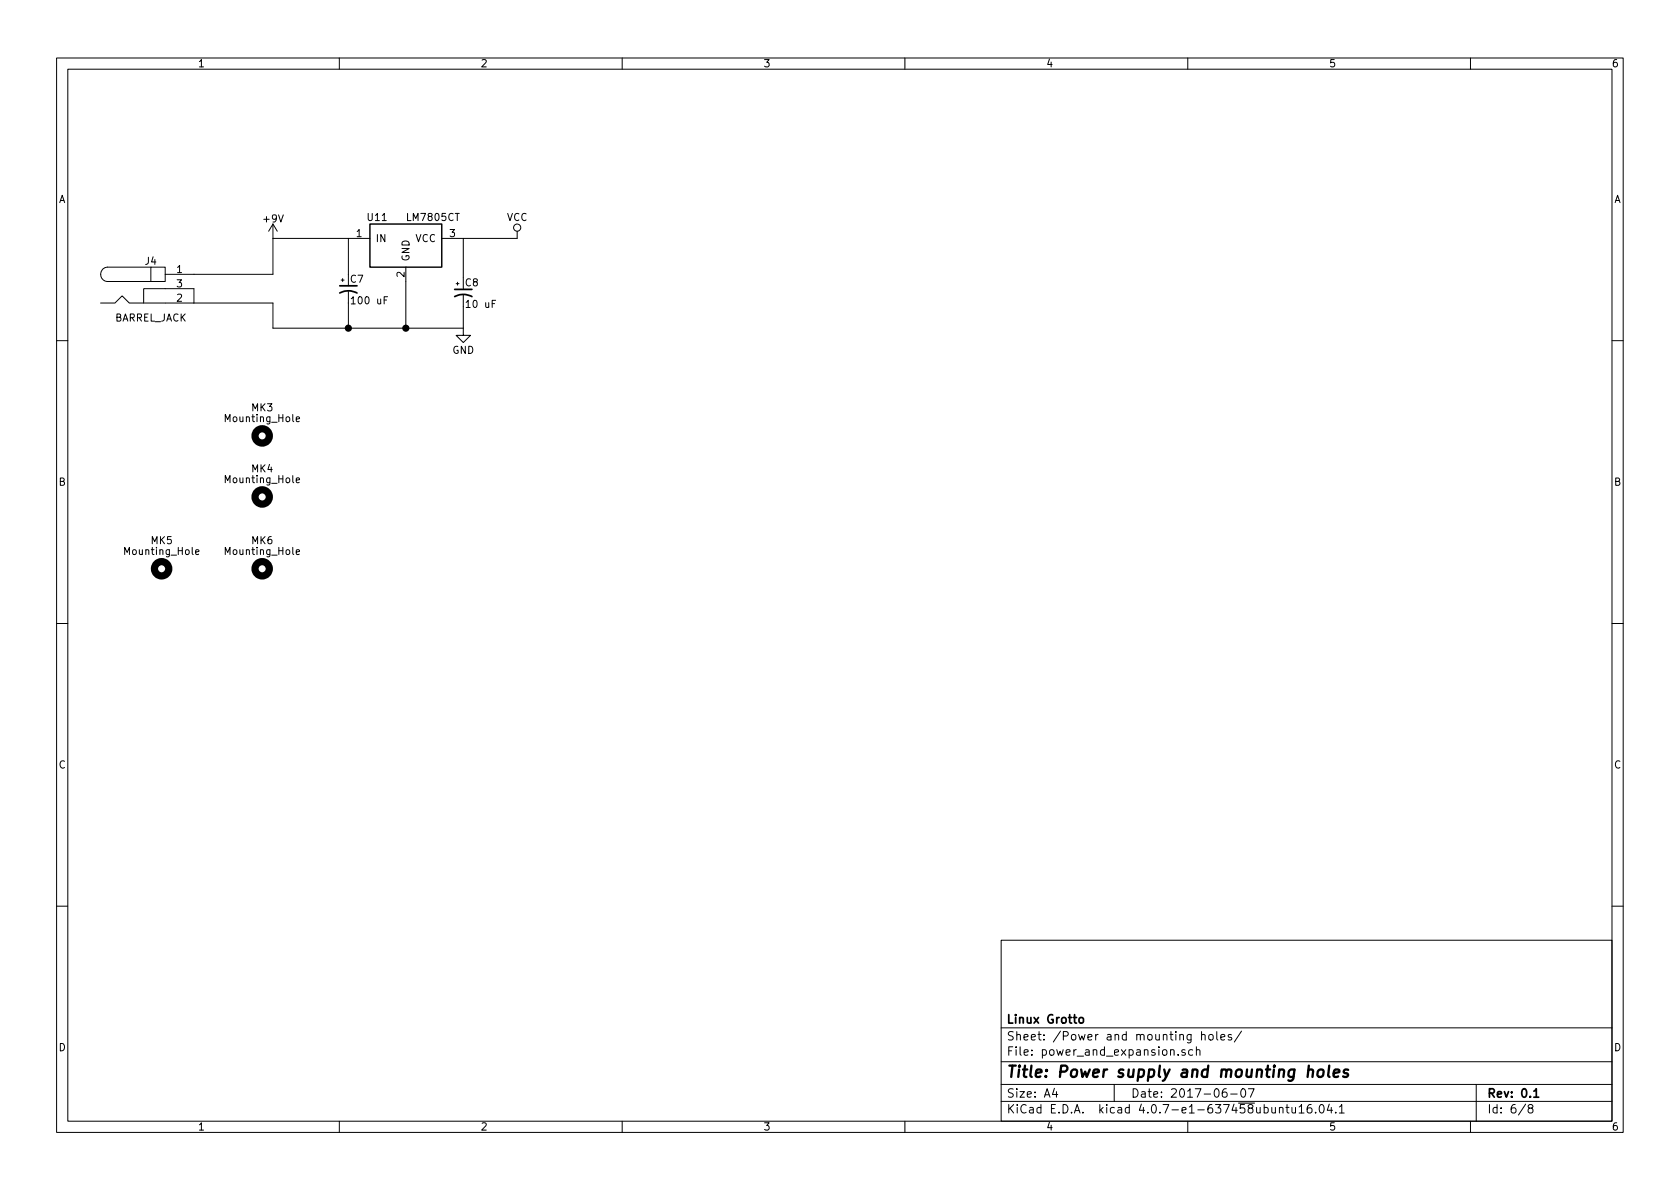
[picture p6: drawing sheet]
EESchema Schematic File Version 2
LIBS:pluto-rescue
LIBS:power
LIBS:device
LIBS:transistors
LIBS:conn
LIBS:linear
LIBS:regul
LIBS:74xx
LIBS:cmos4000
LIBS:adc-dac
LIBS:memory
LIBS:xilinx
LIBS:microcontrollers
LIBS:dsp
LIBS:microchip
LIBS:analog_switches
LIBS:motorola
LIBS:texas
LIBS:intel
LIBS:audio
LIBS:interface
LIBS:digital-audio
LIBS:philips
LIBS:display
LIBS:cypress
LIBS:siliconi
LIBS:opto
LIBS:atmel
LIBS:contrib
LIBS:valves
LIBS:65xx
LIBS:4000-ic
LIBS:7400-ic
LIBS:analog-ic
LIBS:avr-mcu
LIBS:bluegiga
LIBS:connector
LIBS:diode-inc-ic
LIBS:freescale-ic
LIBS:ftdi-ic
LIBS:led
LIBS:maxim-ic
LIBS:micrel-ic
LIBS:microchip-ic
LIBS:nxp-ic
LIBS:on-semi-ic
LIBS:regulator
LIBS:rohm
LIBS:sharp-relay
LIBS:sparkfun
LIBS:standard
LIBS:stmicro-mcu
LIBS:ti-ic
LIBS:transistor
LIBS:uln-ic
LIBS:+1.8V
LIBS:+3.3V
LIBS:+5V
LIBS:+9V
LIBS:25AA02EXXX-XOT
LIBS:74LVC8T245
LIBS:4021
LIBS:7408
LIBS:74125
LIBS:74138
LIBS:74148
LIBS:74151
LIBS:74157
LIBS:74541
LIBS:ANT
LIBS:AP6502
LIBS:AUDIO-JACK-3
LIBS:AUDIO-JACK-6
LIBS:BATTERY
LIBS:BELFUSE-08B0-1X1T-06-F
LIBS:C
LIBS:CP
LIBS:CRYSTAL
LIBS:CRYSTAL-14
LIBS:CVAR
LIBS:DIODE
LIBS:DIODES-AP3211
LIBS:DIODESCH
LIBS:DIODEZENER
LIBS:DMMT5401
LIBS:EDISON-BULB-E10
LIBS:EDISON-SOCKET-E10
LIBS:ENC28J60
LIBS:FTDI-PLUG
LIBS:GNDPWR
LIBS:~GNDPWR
LIBS:INDUCTOR
LIBS:INTEL-EDISON-COMPUTE-MODULE
LIBS:IS31AP4066D
LIBS:JTAG
LIBS:JTAG10
LIBS:LATTICE-LC4256
LIBS:LED
LIBS:LED-BI
LIBS:LED-BI-COMMON-CATHODE
LIBS:LM324
LIBS:LM1875
LIBS:MAX3221
LIBS:MC33926
LIBS:MC34063A
LIBS:MCP49X1
LIBS:MCP3204
LIBS:MECH
LIBS:MIC2039
LIBS:MIC2288
LIBS:MICROSD-AMPHENOL-114-00841-68
LIBS:MOSFET-N
LIBS:MOSFET-N-123
LIBS:MOSFET-N-134
LIBS:MOSFET-P
LIBS:NPN
LIBS:nRF8001
LIBS:NXPUDA1334ATS
LIBS:OPAMP-DUAL
LIBS:P01
LIBS:P02
LIBS:P03
LIBS:P05
LIBS:P06
LIBS:P06-MOTOR
LIBS:P08
LIBS:P10
LIBS:P22
LIBS:P24
LIBS:PHOTO_TRANSISTOR
LIBS:PIEZO
LIBS:PNP
LIBS:POLYFUSE
LIBS:POT
LIBS:PWR_FLAG
LIBS:QRE1113
LIBS:R
LIBS:RASPBERRYPI
LIBS:RASPBERRYPI2
LIBS:RBUS8
LIBS:RN4020
LIBS:ROBOT-P10-IO
LIBS:RS-232-DB-9-DTE
LIBS:SEN-SHT3x-DIS
LIBS:SERVO
LIBS:SI4737-C40-GM
LIBS:SI4737-GU
LIBS:SKYWORKS-AAT1217-3.3
LIBS:SPDT
LIBS:SPST
LIBS:SPST-4PIN
LIBS:SST25VF032B-S2A
LIBS:SST26VF032B
LIBS:ST-LIS3MDL
LIBS:STM32-32PIN
LIBS:STM32-48PIN
LIBS:STM32-64PIN
LIBS:STM32SWDUART
LIBS:ST-SWD
LIBS:ST-TDA7266
LIBS:SWD
LIBS:TCS3472
LIBS:TI-ADS7866
LIBS:TICC3000
LIBS:TIREF30XX
LIBS:TP
LIBS:TS5A623157
LIBS:TSV631
LIBS:TVS-DIODE
LIBS:TXB0108-PW
LIBS:USBAB
LIBS:Vcc
LIBS:Vdd
LIBS:VIN
LIBS:VREG
LIBS:VREG_VOUTCENTER
LIBS:74xgxx
LIBS:ac-dc
LIBS:actel
LIBS:allegro
LIBS:Altera
LIBS:analog_devices
LIBS:battery_management
LIBS:bbd
LIBS:bosch
LIBS:brooktre
LIBS:cmos_ieee
LIBS:dc-dc
LIBS:diode
LIBS:elec-unifil
LIBS:ESD_Protection
LIBS:ftdi
LIBS:gennum
LIBS:graphic
LIBS:hc11
LIBS:intersil
LIBS:ir
LIBS:Lattice
LIBS:leds
LIBS:LEM
LIBS:logo
LIBS:maxim
LIBS:mechanical
LIBS:microchip_dspic33dsc
LIBS:microchip_pic10mcu
LIBS:microchip_pic12mcu
LIBS:microchip_pic16mcu
LIBS:microchip_pic18mcu
LIBS:microchip_pic24mcu
LIBS:microchip_pic32mcu
LIBS:modules
LIBS:motor_drivers
LIBS:motors
LIBS:msp430
LIBS:nordicsemi
LIBS:nxp
LIBS:nxp_armmcu
LIBS:onsemi
LIBS:Oscillators
LIBS:powerint
LIBS:Power_Management
LIBS:pspice
LIBS:references
LIBS:relays
LIBS:rfcom
LIBS:RFSolutions
LIBS:sensors
LIBS:silabs
LIBS:stm8
LIBS:stm32
LIBS:supertex
LIBS:switches
LIBS:transf
LIBS:triac_thyristor
LIBS:ttl_ieee
LIBS:video
LIBS:wiznet
LIBS:Worldsemi
LIBS:Xicor
LIBS:zetex
LIBS:Zilog
LIBS:pluto
LIBS:pluto-cache
EELAYER 25 0
EELAYER END
$Descr A4 11693 8268
encoding utf-8
Sheet 6 8
Title "Power supply and mounting holes"
Date "2017-06-07"
Rev "0.1"
Comp "Linux Grotto"
Comment1 ""
Comment2 ""
Comment3 ""
Comment4 ""
$EndDescr
$Comp
L Mounting_Hole MK3
U 1 1
P 1825 3025
F 0 "MK3" H 1825 3225 50  0000 C CNN
F 1 "Mounting_Hole" H 1825 3150 50  0000 C CNN
F 2 "Mounting_Holes:MountingHole_3.2mm_M3_Pad" H 1825 3025 50  0001 C CNN
F 3 "" H 1825 3025 50  0001 C CNN
	1    1825 3025
	1    0    0    -1  
$EndComp
$Comp
L Mounting_Hole MK4
U 1 1
P 1825 3450
F 0 "MK4" H 1825 3650 50  0000 C CNN
F 1 "Mounting_Hole" H 1825 3575 50  0000 C CNN
F 2 "Mounting_Holes:MountingHole_3.2mm_M3_Pad" H 1825 3450 50  0001 C CNN
F 3 "" H 1825 3450 50  0001 C CNN
	1    1825 3450
	1    0    0    -1  
$EndComp
$Comp
L Mounting_Hole MK5
U 1 1
P 1125 3950
F 0 "MK5" H 1125 4150 50  0000 C CNN
F 1 "Mounting_Hole" H 1125 4075 50  0000 C CNN
F 2 "Mounting_Holes:MountingHole_3.2mm_M3_Pad" H 1125 3950 50  0001 C CNN
F 3 "" H 1125 3950 50  0001 C CNN
	1    1125 3950
	1    0    0    -1  
$EndComp
$Comp
L Mounting_Hole MK6
U 1 1
P 1825 3950
F 0 "MK6" H 1825 4150 50  0000 C CNN
F 1 "Mounting_Hole" H 1825 4075 50  0000 C CNN
F 2 "Mounting_Holes:MountingHole_3.2mm_M3_Pad" H 1825 3950 50  0001 C CNN
F 3 "" H 1825 3950 50  0001 C CNN
	1    1825 3950
	1    0    0    -1  
$EndComp
$Comp
L GND #PWR43
U 1 1
P 3225 2275
F 0 "#PWR43" H 3225 2025 50  0001 C CNN
F 1 "GND" H 3225 2125 50  0000 C CNN
F 2 "" H 3225 2275 50  0001 C CNN
F 3 "" H 3225 2275 50  0001 C CNN
	1    3225 2275
	1    0    0    -1  
$EndComp
$Comp
L BARREL_JACK J4
U 1 1
P 1050 2000
F 0 "J4" H 1050 2195 50  0000 C CNN
F 1 "BARREL_JACK" H 1050 1800 50  0000 C CNN
F 2 "Connect:BARREL_JACK" H 1050 2000 50  0001 C CNN
F 3 "" H 1050 2000 50  0001 C CNN
	1    1050 2000
	1    0    0    -1  
$EndComp
$Comp
L VCC #PWR44
U 1 1
P 3600 1650
F 0 "#PWR44" H 3600 1500 50  0001 C CNN
F 1 "VCC" H 3600 1800 50  0000 C CNN
F 2 "" H 3600 1650 50  0001 C CNN
F 3 "" H 3600 1650 50  0001 C CNN
	1    3600 1650
	1    0    0    -1  
$EndComp
Wire Wire Line
	1900 2275 3225 2275
Wire Wire Line
	2425 1650 1900 1650
Wire Wire Line
	1350 1900 1900 1900
Wire Wire Line
	1900 1900 1900 1650
Wire Wire Line
	1350 2100 1900 2100
Wire Wire Line
	1900 2100 1900 2275
Wire Wire Line
	3225 1650 3600 1650
Wire Wire Line
	2825 2275 2825 1950
Connection ~ 2825 2275
Connection ~ 2425 2275
Wire Wire Line
	3225 2275 3225 2125
Wire Wire Line
	3225 1650 3225 1925
Wire Wire Line
	2425 1900 2425 1650
Wire Wire Line
	2425 2100 2425 2275
$Comp
L CP1_Small C7
U 1 1
P 2425 2000
F 0 "C7" H 2435 2070 50  0000 L CNN
F 1 "100 uF" H 2435 1920 50  0000 L CNN
F 2 "Capacitors_ThroughHole:CP_Radial_D6.3mm_P2.50mm" H 2425 2000 50  0001 C CNN
F 3 "" H 2425 2000 50  0001 C CNN
	1    2425 2000
	1    0    0    -1  
$EndComp
$Comp
L CP1_Small C8
U 1 1
P 3225 2025
F 0 "C8" H 3235 2095 50  0000 L CNN
F 1 "10 uF" H 3235 1945 50  0000 L CNN
F 2 "Capacitors_ThroughHole:CP_Radial_D5.0mm_P2.00mm" H 3225 2025 50  0001 C CNN
F 3 "" H 3225 2025 50  0001 C CNN
	1    3225 2025
	1    0    0    -1  
$EndComp
$Comp
L LM7805CT-RESCUE-pluto U11
U 1 1
P 2825 1700
F 0 "U11" H 2625 1900 50  0000 C CNN
F 1 "LM7805CT" H 2825 1900 50  0000 L CNN
F 2 "TO_SOT_Packages_THT:TO-220_Vertical" H 2825 1800 50  0001 C CIN
F 3 "" H 2825 1700 50  0001 C CNN
	1    2825 1700
	1    0    0    -1  
$EndComp
Wire Wire Line
	1350 2000 1350 2100
$Comp
L +9V #PWR42
U 1 1
P 1900 1650
F 0 "#PWR42" H 1900 1500 50  0001 C CNN
F 1 "+9V" H 1900 1790 50  0000 C CNN
F 2 "" H 1900 1650 50  0001 C CNN
F 3 "" H 1900 1650 50  0001 C CNN
	1    1900 1650
	1    0    0    -1  
$EndComp
$EndSCHEMATC
